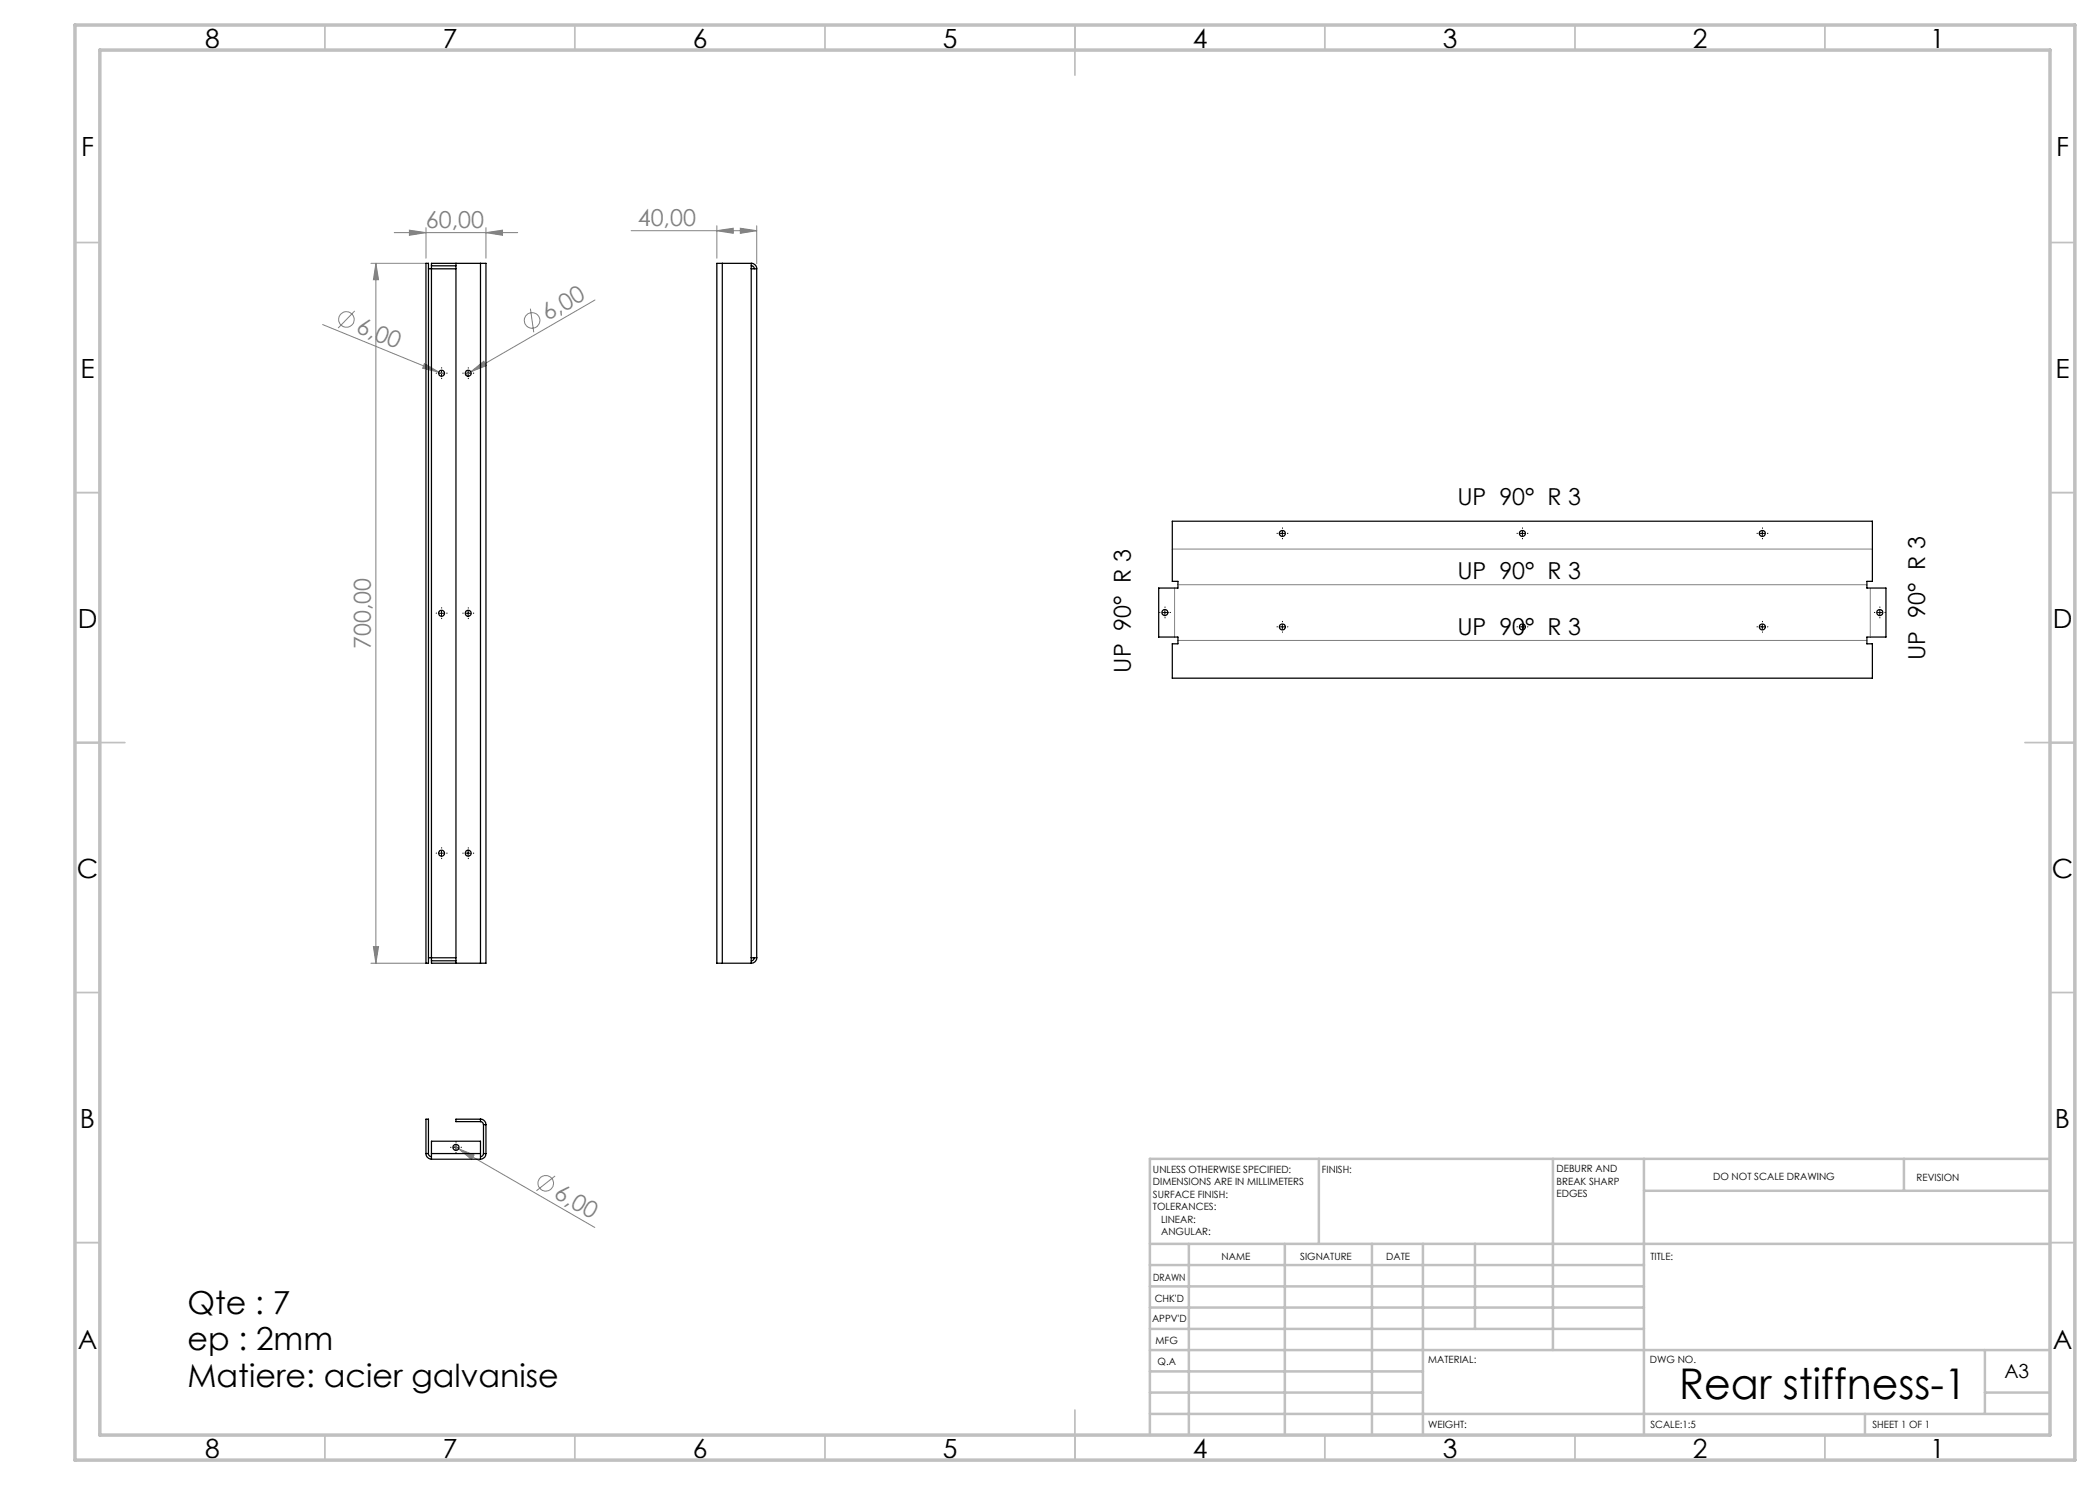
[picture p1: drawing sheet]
<svg xmlns="http://www.w3.org/2000/svg" width="420mm" height="297mm" viewBox="0 0 420 297" stroke-linecap="round" stroke-linejoin="round" font-family="sans-serif">
<g fill="none" stroke="#808080" stroke-width=".2">
<path d="M74.2 52.7h11.1M75.2 52.7v139.9M75.2 52.7l.5 3.2h-1zM78.8 46.5h24.7M81.9 46l3.3 .5-3.3 .6zM85.2 45.5v6.1M97.2 46.5l3.3-.5v1.1zM97.2 45.5v6.1M126.2 46.1h25.1M143.4 46.1l3.2-.5v1.1zM143.4 45.2v6.4M148.1 45.6l3.2 .5-3.2 .6z"/>
<path d="M151.3 45.2v7.5M64.5 64.9l23.3 9.5M70.9 62.2l-3.3 3.4M84.9 72.7l2.9 1.7-3.3-.7zM87.8 74.4l1.1 .5M94.2 74.4l2.6-2.2 .5 .9zM94.2 74.4l-1.1 .6M106.1 61.7l.7 4.8M119 60l-24.8 14.4M234.5 109.8h140M234.9 117.6v9.8M235.6 116.9h137.8"/>
<path d="M374.1 117.6v9.8M235.6 128.1h137.8M74.2 192.6h11.1M74.7 189.3h1l-.5 3.3zM90.7 229.2l1 .6M91.7 229.8l3.1 1.2-.5 .9zM91.7 229.8l27.3 15.7M111 235.2l-3.7 3"/>
<circle cx="69.3" cy="63.9" r="1.57"/>
<circle cx="106.4" cy="64.1" r="1.56"/>
<circle cx="109.1" cy="236.7" r="1.56"/>
</g>
<g fill="none" stroke="#000" stroke-width=".2" stroke-dasharray="15.2 1.3 1.3 1.3">
<path d="M87.3 74.6h-.1M88.3 73.6v-.1M88.3 75.6v.1M89.3 74.6h.1M92.7 74.6h-.1M93.7 73.6v-.1M93.7 75.6v.1M94.7 74.6h.1M255.5 106.7h-.1M256.5 105.7v-.1M256.5 107.7v.1M257.5 106.7h.1"/>
<path d="M303.5 106.7h-.1M304.5 105.7v-.1M304.5 107.7v.1M305.5 106.7h.1M351.5 106.7h-.1M352.5 105.7v-.1M352.5 107.7v.1M353.5 106.7h.1M87.3 122.6h-.1M88.3 121.6v-.1M88.3 123.6v.1M89.3 122.6h.1"/>
<path d="M92.7 122.6h-.1M93.7 121.6v-.1M93.7 123.6v.1M94.7 122.6h.1M232 122.5h-.1M233 121.5v-.1M233 123.5v.1M234 122.5h.1M255.5 125.4h-.1M256.5 124.4v-.1M256.5 126.4v.1M257.5 125.4h.1"/>
<path d="M303.5 125.4h-.1M304.5 124.4v-.1M304.5 126.4v.1M305.5 125.4h.1M351.5 125.4h-.1M352.5 124.4v-.1M352.5 126.4v.1M353.5 125.4h.1M375 122.5h-.1M376 121.5v-.1M376 123.5v.1M377 122.5h.1"/>
<path d="M87.3 170.6h-.1M88.3 169.6v-.1M88.3 171.6v.1M89.3 170.6h.1M92.7 170.6h-.1M93.7 169.6v-.1M93.7 171.6v.1M94.7 170.6h.1M90.2 229.5h-.1M91.2 228.5v-.1M91.2 230.5v.1M92.2 229.5h.1"/>
</g>
<g fill="none" stroke="#000" stroke-width=".2">
<path d="M87.8 74.6h1M88.3 74.2v.9M93.1 74.6h1.1M93.6 74.2v.9M256 106.7h1M256.5 106.2v1M304 106.7h1M304.5 106.2v1M352 106.7h1M352.5 106.2v1M87.8 122.7h1M88.3 122.2v1"/>
<path d="M93.1 122.7h1.1M93.6 122.2v1M232.5 122.5h1M233 122v1M256 125.4h1M256.5 124.9v1M304 125.4h1M304.5 124.9v1M352 125.4h1M352.5 124.9v1M375.5 122.5h.9M376 122v1"/>
<path d="M87.8 170.6h1M88.3 170.1v1.1M93.1 170.6h1.1M93.6 170.1v1.1M90.7 229.5h1M91.2 229v1"/>
</g>
<g fill="none" stroke="#c0c0c0" stroke-width=".35">
<path d="M65 5v5M115 5v5M165 5v5M215 5v10M265 5v5M315 5v5M365 5v5M15 48.5h5M410 48.5h5M15 98.5h5M410 98.5h5M15 148.5h10"/>
<path d="M405 148.5h10M15 198.5h5M410 198.5h5M15 248.5h5M410 248.5h5M65 287v5M115 287v5M165 287v5M215 282v10M265 287v5M315 287v5M365 287v5"/>
</g>
<g fill="none" stroke="#c0c0c0" stroke-width=".5">
<path d="M263.8 231.8v17M310.6 231.8v38.2M328.8 231.8v55.2M328.8 238.2h81.2M380.8 231.8v6.4M410 231.8h-180v55.2M230 248.8h180M230 257.3h98.8M230 253h98.8M237.8 248.8v38.2M257 248.8v38.2M274.4 248.8v38.2"/>
<path d="M284.6 248.8v38.2M295 248.8v17M230 265.8h98.8M230 261.5h98.8M230 278.5h54.6M230 274.3h54.6M230 270h180M397 278.5h13M397 270v12.8M230 282.8h180M373 282.8v4.2"/>
</g>
<path d="M15 5h400v287h-400zM20 10h390v277h-390z" fill="none" stroke="#c0c0c0" stroke-width=".7"/>
<g fill="#808080">
<path d="M84.9 72.7l2.9 1.7-3.3-.7z"/>
<path d="M94.2 74.4l2.6-2.2 .5 .9z"/>
<path d="M91.7 229.8l3.1 1.2-.5 .9z"/>
<path d="M97.2 46.5l3.3-.5v1.1zM81.9 46l3.3 .5-3.3 .6zM148.1 45.6l3.2 .5-3.2 .6zM143.4 46.1l3.2-.5v1.1z"/>
<path d="M75.2 52.7l.5 3.2h-1zM74.7 189.3h1l-.5 3.3z"/>
</g>
<g fill="none" stroke="#000" stroke-width=".25">
<path d="M85.2 52.7h.5v139.9h-.5zM85.7 53.8h.6M86.3 53.2v.6M86.3 53.8v137.8M86.3 53.2h4.9M86.3 53.8h4.9M91.2 52.7v139.9M96.1 52.7h1.1v139.9h-1.1M96.1 52.7v139.9M96.1 52.7h-9.8v.5M144.5 52.7h-1.1v139.9h1.1M144.5 52.7h5.7"/>
<path d="M144.5 52.7v139.9M150.2 53.8h1.1M150.2 52.7a1.08 1.08 0 0 1 1.1 1.1M150.2 53.2a.6 .6 0 0 1 .6 .6M150.2 52.7v139.9M151.3 53.8v137.8M234.5 104.2h140v12.1h-1.1v1.3h3.8v9.8h-3.8v1.4h1.1v6.8h-140v-6.8h1.1v-1.4h-3.9v-9.8h3.9v-1.3h-1.1zM85.7 191.6h.6M86.3 191.6v.6M86.3 192.2v.4h9.8M86.3 192.2h4.9M86.3 191.6h4.9"/>
<path d="M144.5 192.6h5.7M150.2 191.6h1.1M150.8 191.6a.6 .6 0 0 1-.6 .6M151.3 191.6a1.08 1.08 0 0 1-1.1 1M85.2 230.7a1.15 1.15 0 0 0 1.1 1.1M85.2 230.7v-6.9h.5v6.9M85.2 230.7h.5M85.7 230.7a.6 .6 0 0 0 .6 .6M86.3 230.7v1.1M86.3 230.7v-2.5h9.8v2.5M86.3 230.7h9.8M86.3 231.8h9.8"/>
<path d="M96.1 223.8a1.08 1.08 0 0 1 1.1 1.1M96.1 224.3a.6 .6 0 0 1 .6 .6M96.1 230.7v1.1M96.1 223.8v.5M96.1 223.8h-4.9v.5h4.9M96.7 230.7a.6 .6 0 0 1-.6 .6M96.7 230.7h.5M96.7 224.9h.5M96.7 224.9v5.8M97.2 230.7a1.15 1.15 0 0 1-1.1 1.1M97.2 224.9v5.8"/>
<circle cx="88.3" cy="74.7" r=".59"/>
<circle cx="93.6" cy="74.7" r=".59"/>
<circle cx="256.5" cy="106.7" r=".6"/>
<circle cx="304.5" cy="106.7" r=".59"/>
<circle cx="352.5" cy="106.7" r=".6"/>
<circle cx="88.3" cy="122.7" r=".6"/>
<circle cx="93.6" cy="122.7" r=".6"/>
<circle cx="233" cy="122.5" r=".59"/>
<circle cx="256.5" cy="125.4" r=".59"/>
<circle cx="304.5" cy="125.4" r=".6"/>
<circle cx="352.5" cy="125.4" r=".59"/>
<circle cx="376" cy="122.5" r=".61"/>
<circle cx="88.3" cy="170.6" r=".59"/>
<circle cx="93.6" cy="170.6" r=".6"/>
<circle cx="91.2" cy="229.5" r=".6"/>
</g>
<text font-size="8.5" x="335.8" y="279.7">Rear stiffness-1</text>
<g font-size="6.3">
<text x="37.5" y="262.7">Qte : 7</text>
<text x="37.5" y="270.1">ep : 2mm</text>
<text x="37.5" y="277.4">Matiere: acier galvanise</text>
</g>
<g font-size="5.3">
<text x="41" y="9.5">8</text>
<text x="88.5" y="9.5">7</text>
<text x="138.5" y="9.5">6</text>
<text x="188.5" y="9.5">5</text>
<text x="238.5" y="9.5">4</text>
<text x="288.5" y="9.5">3</text>
<text x="338.5" y="9.5">2</text>
<text x="386" y="9.5">1</text>
<text x="16.2" y="31.3">F</text>
<text x="411.2" y="31.3">F</text>
<text x="16.1" y="75.5">E</text>
<text x="411.1" y="75.5">E</text>
<text x="15.5" y="125.5">D</text>
<text x="410.5" y="125.5">D</text>
<text x="15.4" y="175.5">C</text>
<text x="410.4" y="175.5">C</text>
<text x="16" y="225.5">B</text>
<text x="411" y="225.5">B</text>
<text x="15.5" y="269.8">A</text>
<text x="410.5" y="269.8">A</text>
<text x="41" y="291.5">8</text>
<text x="88.5" y="291.5">7</text>
<text x="138.5" y="291.5">6</text>
<text x="188.5" y="291.5">5</text>
<text x="238.5" y="291.5">4</text>
<text x="288.5" y="291.5">3</text>
<text x="338.5" y="291.5">2</text>
<text x="386" y="291.5">1</text>
</g>
<g font-size="4.7" fill="#808080">
<text x="85.2" y="45.5">60,00</text>
<text x="127.6" y="45.1">40,00</text>
<text x="109.5" y="64.3" transform="rotate(-30 109.5 64.3)">6,00</text>
<text x="71" y="66.4" transform="rotate(22 71 66.4)">6,00</text>
<text x="74.2" y="129.8" transform="rotate(-90 74.2 129.8)">700,00</text>
<text x="110.5" y="239.4" transform="rotate(30 110.5 239.4)">6,00</text>
</g>
<g font-size="4.7">
<text x="291.5" y="101">UP 90° R 3</text>
<text x="291.5" y="115.9">UP 90° R 3</text>
<text x="291.5" y="127">UP 90° R 3</text>
<text x="226.1" y="134.5" transform="rotate(-90 226.1 134.5)">UP 90° R 3</text>
<text x="385.1" y="132" transform="rotate(-90 385.1 132)">UP 90° R 3</text>
</g>
<text font-size="3.9" x="400.9" y="275.5">A3</text>
<g font-size="2">
<text x="230.6" y="234.6">UNLESS OTHERWISE SPECIFIED:</text>
<text x="230.6" y="237.1">DIMENSIONS ARE IN MILLIMETERS</text>
<text x="230.6" y="239.6">SURFACE FINISH:</text>
<text x="264.4" y="234.6">FINISH:</text>
<text x="311.3" y="234.5">DEBURR AND</text>
<text x="311.3" y="237">BREAK SHARP</text>
<text x="311.3" y="239.5">EDGES</text>
<text x="342.6" y="236">DO NOT SCALE DRAWING</text>
<text x="383.3" y="236.2">REVISION</text>
<text x="230.6" y="242.1">TOLERANCES:</text>
<text x="232.2" y="244.6">LINEAR:</text>
<text x="232.2" y="247.1">ANGULAR:</text>
<text x="244.3" y="252">NAME</text>
<text x="260" y="251.9">SIGNATURE</text>
<text x="277.2" y="251.9">DATE</text>
<text x="330.1" y="251.9">TITLE:</text>
<text x="230.6" y="256.1">DRAWN</text>
<text x="230.9" y="260.3">CHK'D</text>
<text x="230.4" y="264.4">APPV'D</text>
<text x="231.1" y="268.8">MFG</text>
<text x="231.5" y="273">Q.A</text>
<text x="285.6" y="272.5">MATERIAL:</text>
<text x="330" y="272.5">DWG NO.</text>
<text x="285.6" y="285.5">WEIGHT:</text>
<text x="330.1" y="285.6">SCALE:1:5</text>
<text x="374.5" y="285.6">SHEET 1 OF 1</text>
</g>
</svg>
